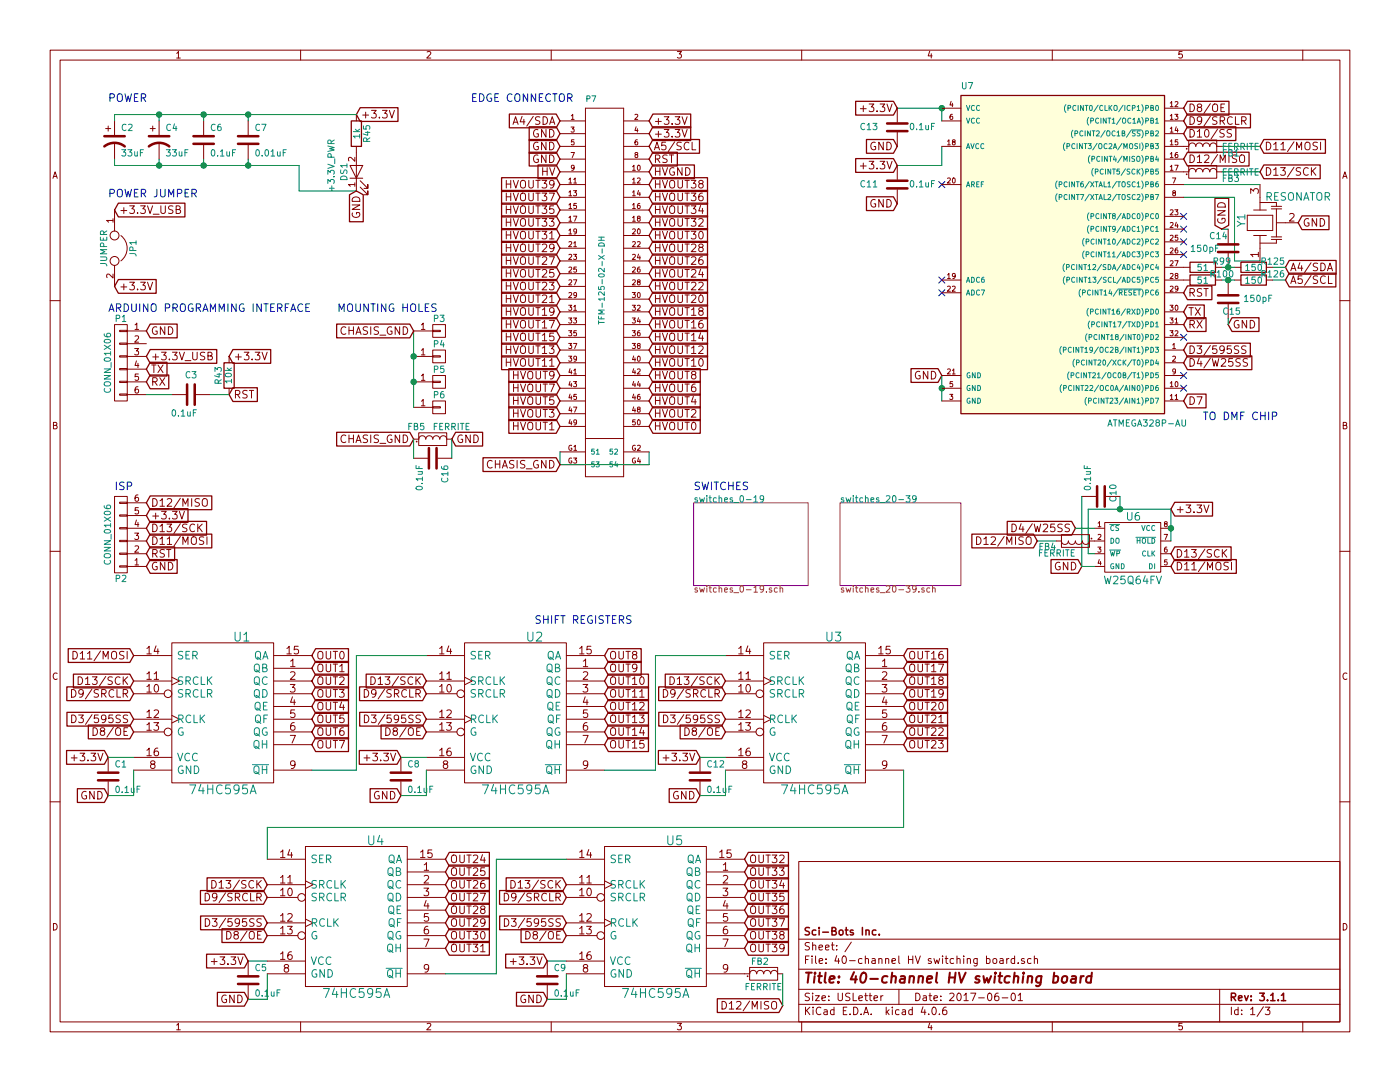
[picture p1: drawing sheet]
EESchema Schematic File Version 2
LIBS:power
LIBS:device
LIBS:transistors
LIBS:conn
LIBS:linear
LIBS:regul
LIBS:74xx
LIBS:cmos4000
LIBS:adc-dac
LIBS:memory
LIBS:xilinx
LIBS:microcontrollers
LIBS:dsp
LIBS:microchip
LIBS:analog_switches
LIBS:motorola
LIBS:texas
LIBS:intel
LIBS:audio
LIBS:interface
LIBS:digital-audio
LIBS:philips
LIBS:display
LIBS:cypress
LIBS:siliconi
LIBS:opto
LIBS:atmel
LIBS:contrib
LIBS:valves
LIBS:wheelerlab
LIBS:40-channel HV switching board-cache
EELAYER 25 0
EELAYER END
$Descr USLetter 11000 8500
encoding utf-8
Sheet 1 3
Title "40-channel HV switching board"
Date "2017-06-01"
Rev "3.1.1"
Comp "Sci-Bots Inc."
Comment1 ""
Comment2 ""
Comment3 ""
Comment4 ""
$EndDescr
Text Notes 4200 4900 0    60   ~ 0
SHIFT REGISTERS
Text Notes 9450 3300 0    60   ~ 0
TO DMF CHIP
Text Notes 850  800  0    60   ~ 0
POWER
$Comp
L LED DS1
U 1 1
P 2800 1350
F 0 "DS1" H 2800 1450 50  0000 C CNN
F 1 "+3.3V_PWR" H 2850 1550 50  0000 C CNN
F 2 "LEDs:LED_0805" H 2800 1350 60  0001 C CNN
F 3 "" H 2800 1350 60  0001 C CNN
F 4 "150080BS75000" H 2800 1350 60  0001 C CNN "Mfg_Part_No"
	1    2800 1350
	0    -1   -1   0   
$EndComp
$Comp
L R R45
U 1 1
P 2800 1050
F 0 "R45" V 2880 1050 50  0000 C CNN
F 1 "1k" V 2800 1050 50  0000 C CNN
F 2 "Resistors_SMD:R_0805" H 2800 1050 60  0001 C CNN
F 3 "" H 2800 1050 60  0001 C CNN
F 4 "RC0805FR-071KL" V 2800 1050 60  0001 C CNN "Mfg_Part_No"
	1    2800 1050
	1    0    0    -1  
$EndComp
$Comp
L C C7
U 1 1
P 1950 1100
F 0 "C7" H 2000 1200 50  0000 L CNN
F 1 "0.01uF" H 2000 1000 50  0000 L CNN
F 2 "Capacitors_SMD:C_0805" H 1950 1100 60  0001 C CNN
F 3 "" H 1950 1100 60  0001 C CNN
F 4 "CL21B103KCANNNC" H 1950 1100 60  0001 C CNN "Mfg_Part_No"
	1    1950 1100
	1    0    0    -1  
$EndComp
$Comp
L CP1 C4
U 1 1
P 1250 1100
F 0 "C4" H 1300 1200 50  0000 L CNN
F 1 "33uF" H 1300 1000 50  0000 L CNN
F 2 "WheelerLab:SM2917" H 1250 1100 60  0001 C CNN
F 3 "" H 1250 1100 60  0001 C CNN
F 4 "T491D336K020AT" H 1250 1100 60  0001 C CNN "Mfg_Part_No"
	1    1250 1100
	1    0    0    -1  
$EndComp
$Comp
L CP1 C2
U 1 1
P 900 1100
F 0 "C2" H 950 1200 50  0000 L CNN
F 1 "33uF" H 950 1000 50  0000 L CNN
F 2 "WheelerLab:SM2917" H 900 1100 60  0001 C CNN
F 3 "" H 900 1100 60  0001 C CNN
F 4 "T491D336K020AT" H 900 1100 60  0001 C CNN "Mfg_Part_No"
	1    900  1100
	1    0    0    -1  
$EndComp
$Comp
L C C6
U 1 1
P 1600 1100
F 0 "C6" H 1650 1200 50  0000 L CNN
F 1 "0.1uF" H 1650 1000 50  0000 L CNN
F 2 "Capacitors_SMD:C_0805" H 1600 1100 60  0001 C CNN
F 3 "" H 1600 1100 60  0001 C CNN
F 4 "CL21B104KBCNNNC" H 1600 1100 60  0001 C CNN "Mfg_Part_No"
	1    1600 1100
	1    0    0    -1  
$EndComp
Text GLabel 5100 1350 2    60   Input ~ 0
HVGND
Text GLabel 4400 1650 0    60   Input ~ 0
HVOUT35
Text GLabel 5100 1550 2    60   Input ~ 0
HVOUT36
Text GLabel 5100 1450 2    60   Input ~ 0
HVOUT38
Text GLabel 4400 1550 0    60   Input ~ 0
HVOUT37
Text GLabel 5100 3350 2    60   Input ~ 0
HVOUT0
Text GLabel 4400 1450 0    60   Input ~ 0
HVOUT39
Text GLabel 5100 1650 2    60   Input ~ 0
HVOUT34
Text GLabel 4400 1750 0    60   Input ~ 0
HVOUT33
Text GLabel 4400 2550 0    60   Input ~ 0
HVOUT17
Text GLabel 5100 2450 2    60   Input ~ 0
HVOUT18
Text GLabel 5100 2350 2    60   Input ~ 0
HVOUT20
Text GLabel 4400 2450 0    60   Input ~ 0
HVOUT19
Text GLabel 4400 2250 0    60   Input ~ 0
HVOUT23
Text GLabel 5100 2150 2    60   Input ~ 0
HVOUT24
Text GLabel 5100 2250 2    60   Input ~ 0
HVOUT22
Text GLabel 4400 2350 0    60   Input ~ 0
HVOUT21
Text GLabel 4400 1950 0    60   Input ~ 0
HVOUT29
Text GLabel 5100 1850 2    60   Input ~ 0
HVOUT30
Text GLabel 5100 1750 2    60   Input ~ 0
HVOUT32
Text GLabel 4400 1850 0    60   Input ~ 0
HVOUT31
Text GLabel 4400 2050 0    60   Input ~ 0
HVOUT27
Text GLabel 5100 1950 2    60   Input ~ 0
HVOUT28
Text GLabel 5100 2050 2    60   Input ~ 0
HVOUT26
Text GLabel 4400 2150 0    60   Input ~ 0
HVOUT25
Text GLabel 4400 2950 0    60   Input ~ 0
HVOUT9
Text GLabel 5100 2850 2    60   Input ~ 0
HVOUT10
Text GLabel 5100 2750 2    60   Input ~ 0
HVOUT12
Text GLabel 4400 2850 0    60   Input ~ 0
HVOUT11
Text GLabel 4400 2650 0    60   Input ~ 0
HVOUT15
Text GLabel 5100 2550 2    60   Input ~ 0
HVOUT16
Text GLabel 5100 2650 2    60   Input ~ 0
HVOUT14
Text GLabel 4400 2750 0    60   Input ~ 0
HVOUT13
Text GLabel 4400 3150 0    60   Input ~ 0
HVOUT5
Text GLabel 5100 3050 2    60   Input ~ 0
HVOUT6
Text GLabel 5100 2950 2    60   Input ~ 0
HVOUT8
Text GLabel 4400 3050 0    60   Input ~ 0
HVOUT7
Text GLabel 4400 3250 0    60   Input ~ 0
HVOUT3
Text GLabel 5100 3150 2    60   Input ~ 0
HVOUT4
Text GLabel 5100 3250 2    60   Input ~ 0
HVOUT2
Text GLabel 4400 1350 0    60   Input ~ 0
HV
Text GLabel 4400 3350 0    60   Input ~ 0
HVOUT1
Text GLabel 9300 2750 2    60   Input ~ 0
D3/595SS
Text GLabel 7400 2950 0    60   Input ~ 0
GND
Text GLabel 1800 3100 2    60   Input ~ 0
RST
Text GLabel 9300 2300 2    60   Input ~ 0
RST
Text GLabel 1800 2800 2    60   Input ~ 0
+3.3V
Text GLabel 1150 2800 2    60   Input ~ 0
+3.3V_USB
Text GLabel 1150 2600 2    60   Input ~ 0
GND
Text GLabel 1150 3000 2    60   Input ~ 0
RX
Text GLabel 9300 2550 2    60   Input ~ 0
RX
Text GLabel 9300 2450 2    60   Input ~ 0
TX
Text GLabel 1150 2900 2    60   Input ~ 0
TX
$Comp
L R R43
U 1 1
P 1800 2950
F 0 "R43" V 1880 2950 50  0000 C CNN
F 1 "10k" V 1800 2950 50  0000 C CNN
F 2 "Resistors_SMD:R_0805" H 1800 2950 60  0001 C CNN
F 3 "" H 1800 2950 60  0001 C CNN
F 4 "RC0805FR-0710KL" V 1800 2950 60  0001 C CNN "Mfg_Part_No"
	1    1800 2950
	-1   0    0    1   
$EndComp
$Comp
L C C3
U 1 1
P 1500 3100
F 0 "C3" V 1650 3050 50  0000 L CNN
F 1 "0.1uF" V 1350 3050 50  0000 L CNN
F 2 "Capacitors_SMD:C_0805" H 1500 3100 60  0001 C CNN
F 3 "" H 1500 3100 60  0001 C CNN
F 4 "CL21B104KBCNNNC" V 1500 3100 60  0001 C CNN "Mfg_Part_No"
	1    1500 3100
	0    -1   -1   0   
$EndComp
Text Notes 850  2450 0    60   ~ 0
ARDUINO PROGRAMMING INTERFACE
Text GLabel 1150 4350 2    60   Input ~ 0
RST
Text GLabel 1150 4450 2    60   Input ~ 0
GND
Text Notes 900  3850 0    60   ~ 0
ISP
Text GLabel 10100 2200 2    60   Input ~ 0
A5/SCL
NoConn ~ 7400 1450
Text GLabel 10200 1750 2    60   Input ~ 0
GND
$Comp
L C C13
U 1 1
P 7050 1000
F 0 "C13" H 7200 1000 50  0000 L CNN
F 1 "0.1uF" H 6750 1000 50  0000 L CNN
F 2 "Capacitors_SMD:C_0805" H 7050 1000 60  0001 C CNN
F 3 "" H 7050 1000 60  0001 C CNN
F 4 "CL21B104KBCNNNC" H 7050 1000 60  0001 C CNN "Mfg_Part_No"
	1    7050 1000
	-1   0    0    1   
$EndComp
Text GLabel 1150 4050 2    60   Input ~ 0
+3.3V
Text GLabel 2450 5150 2    60   Input ~ 0
OUT0
Text GLabel 2450 5250 2    60   Input ~ 0
OUT1
Text GLabel 2450 5350 2    60   Input ~ 0
OUT2
Text GLabel 2450 5450 2    60   Input ~ 0
OUT3
Text GLabel 2450 5550 2    60   Input ~ 0
OUT4
Text GLabel 2450 5650 2    60   Input ~ 0
OUT5
Text GLabel 2450 5750 2    60   Input ~ 0
OUT6
Text GLabel 2450 5850 2    60   Input ~ 0
OUT7
Text GLabel 4750 5150 2    60   Input ~ 0
OUT8
Text GLabel 4750 5250 2    60   Input ~ 0
OUT9
Text GLabel 4750 5350 2    60   Input ~ 0
OUT10
Text GLabel 4750 5450 2    60   Input ~ 0
OUT11
Text GLabel 4750 5550 2    60   Input ~ 0
OUT12
Text GLabel 4750 5650 2    60   Input ~ 0
OUT13
Text GLabel 4750 5750 2    60   Input ~ 0
OUT14
Text GLabel 4750 5850 2    60   Input ~ 0
OUT15
Text GLabel 7100 5150 2    60   Input ~ 0
OUT16
Text GLabel 7100 5250 2    60   Input ~ 0
OUT17
Text GLabel 7100 5350 2    60   Input ~ 0
OUT18
Text GLabel 7100 5450 2    60   Input ~ 0
OUT19
Text GLabel 7100 5550 2    60   Input ~ 0
OUT20
Text GLabel 7100 5650 2    60   Input ~ 0
OUT21
Text GLabel 7100 5750 2    60   Input ~ 0
OUT22
Text GLabel 7100 5850 2    60   Input ~ 0
OUT23
Text GLabel 3500 6750 2    60   Input ~ 0
OUT24
Text GLabel 3500 6850 2    60   Input ~ 0
OUT25
Text GLabel 3500 6950 2    60   Input ~ 0
OUT26
Text GLabel 3500 7050 2    60   Input ~ 0
OUT27
Text GLabel 3500 7150 2    60   Input ~ 0
OUT28
Text GLabel 3500 7250 2    60   Input ~ 0
OUT29
Text GLabel 3500 7350 2    60   Input ~ 0
OUT30
Text GLabel 3500 7450 2    60   Input ~ 0
OUT31
Text GLabel 5850 6750 2    60   Input ~ 0
OUT32
Text GLabel 5850 6850 2    60   Input ~ 0
OUT33
Text GLabel 5850 6950 2    60   Input ~ 0
OUT34
Text GLabel 5850 7050 2    60   Input ~ 0
OUT35
Text GLabel 5850 7150 2    60   Input ~ 0
OUT36
Text GLabel 5850 7250 2    60   Input ~ 0
OUT37
Text GLabel 5850 7350 2    60   Input ~ 0
OUT38
Text GLabel 5850 7450 2    60   Input ~ 0
OUT39
Text GLabel 850  6250 0    60   Input ~ 0
GND
$Comp
L C C1
U 1 1
P 850 6100
F 0 "C1" H 900 6200 50  0000 L CNN
F 1 "0.1uF" H 900 6000 50  0000 L CNN
F 2 "Capacitors_SMD:C_0805" H 850 6100 60  0001 C CNN
F 3 "" H 850 6100 60  0001 C CNN
	1    850  6100
	1    0    0    -1  
$EndComp
Text GLabel 10100 2100 2    60   Input ~ 0
A4/SDA
Text GLabel 5100 1050 2    60   Input ~ 0
+3.3V
$Comp
L 74HC595A U1
U 1 1
P 1750 5600
F 0 "U1" H 1900 6200 70  0000 C CNN
F 1 "74HC595A" H 1750 5000 70  0000 C CNN
F 2 "WheelerLab:SO16E" H 1750 5600 60  0001 C CNN
F 3 "~" H 1750 5600 60  0000 C CNN
F 4 "MM74HC595MX" H 1750 5600 60  0001 C CNN "Mfg_Part_No"
	1    1750 5600
	1    0    0    -1  
$EndComp
$Comp
L 74HC595A U2
U 1 1
P 4050 5600
F 0 "U2" H 4200 6200 70  0000 C CNN
F 1 "74HC595A" H 4050 5000 70  0000 C CNN
F 2 "WheelerLab:SO16E" H 4050 5600 60  0001 C CNN
F 3 "~" H 4050 5600 60  0000 C CNN
F 4 "MM74HC595MX" H 4050 5600 60  0001 C CNN "Mfg_Part_No"
	1    4050 5600
	1    0    0    -1  
$EndComp
Text GLabel 3150 6250 0    60   Input ~ 0
GND
$Comp
L C C8
U 1 1
P 3150 6100
F 0 "C8" H 3200 6200 50  0000 L CNN
F 1 "0.1uF" H 3200 6000 50  0000 L CNN
F 2 "Capacitors_SMD:C_0805" H 3150 6100 60  0001 C CNN
F 3 "" H 3150 6100 60  0001 C CNN
	1    3150 6100
	1    0    0    -1  
$EndComp
$Comp
L 74HC595A U3
U 1 1
P 6400 5600
F 0 "U3" H 6550 6200 70  0000 C CNN
F 1 "74HC595A" H 6400 5000 70  0000 C CNN
F 2 "WheelerLab:SO16E" H 6400 5600 60  0001 C CNN
F 3 "~" H 6400 5600 60  0000 C CNN
F 4 "MM74HC595MX" H 6400 5600 60  0001 C CNN "Mfg_Part_No"
	1    6400 5600
	1    0    0    -1  
$EndComp
$Comp
L C C12
U 1 1
P 5500 6100
F 0 "C12" H 5550 6200 50  0000 L CNN
F 1 "0.1uF" H 5550 6000 50  0000 L CNN
F 2 "Capacitors_SMD:C_0805" H 5500 6100 60  0001 C CNN
F 3 "" H 5500 6100 60  0001 C CNN
	1    5500 6100
	1    0    0    -1  
$EndComp
$Comp
L 74HC595A U4
U 1 1
P 2800 7200
F 0 "U4" H 2950 7800 70  0000 C CNN
F 1 "74HC595A" H 2800 6600 70  0000 C CNN
F 2 "WheelerLab:SO16E" H 2800 7200 60  0001 C CNN
F 3 "~" H 2800 7200 60  0000 C CNN
F 4 "MM74HC595MX" H 2800 7200 60  0001 C CNN "Mfg_Part_No"
	1    2800 7200
	1    0    0    -1  
$EndComp
$Comp
L C C5
U 1 1
P 1950 7700
F 0 "C5" H 2000 7800 50  0000 L CNN
F 1 "0.1uF" H 2000 7600 50  0000 L CNN
F 2 "Capacitors_SMD:C_0805" H 1950 7700 60  0001 C CNN
F 3 "" H 1950 7700 60  0001 C CNN
	1    1950 7700
	1    0    0    -1  
$EndComp
Text GLabel 1950 7850 0    60   Input ~ 0
GND
$Comp
L 74HC595A U5
U 1 1
P 5150 7200
F 0 "U5" H 5300 7800 70  0000 C CNN
F 1 "74HC595A" H 5150 6600 70  0000 C CNN
F 2 "WheelerLab:SO16E" H 5150 7200 60  0001 C CNN
F 3 "~" H 5150 7200 60  0000 C CNN
F 4 "MM74HC595MX" H 5150 7200 60  0001 C CNN "Mfg_Part_No"
	1    5150 7200
	1    0    0    -1  
$EndComp
$Comp
L C C9
U 1 1
P 4300 7700
F 0 "C9" H 4350 7800 50  0000 L CNN
F 1 "0.1uF" H 4350 7600 50  0000 L CNN
F 2 "Capacitors_SMD:C_0805" H 4300 7700 60  0001 C CNN
F 3 "" H 4300 7700 60  0001 C CNN
	1    4300 7700
	1    0    0    -1  
$EndComp
Text GLabel 4300 7850 0    60   Input ~ 0
GND
Text GLabel 5500 6250 0    60   Input ~ 0
GND
Text GLabel 900  1650 2    60   Input ~ 0
+3.3V_USB
Text Notes 850  1550 0    60   ~ 0
POWER JUMPER
Text GLabel 9300 3150 2    60   Input ~ 0
D7
Text GLabel 2800 1500 3    60   Input ~ 0
GND
Text GLabel 7050 1150 0    60   Input ~ 0
GND
Text GLabel 4300 7550 0    60   Input ~ 0
+3.3V
Text GLabel 1950 7550 0    60   Input ~ 0
+3.3V
Text GLabel 5500 5950 0    60   Input ~ 0
+3.3V
Text GLabel 3150 5950 0    60   Input ~ 0
+3.3V
Text GLabel 850  5950 0    60   Input ~ 0
+3.3V
$Sheet
S 5450 3950 900  650 
U 5384E75E
F0 "switches_0-19" 50
F1 "switches_0-19.sch" 50
$EndSheet
$Sheet
S 6600 3950 950  650 
U 5384E71B
F0 "switches_20-39" 50
F1 "switches_20-39.sch" 50
$EndSheet
Text Notes 5450 3850 0    60   ~ 0
SWITCHES
Text GLabel 1050 5750 0    60   Input ~ 0
D8/OE
Text GLabel 3350 5750 0    60   Input ~ 0
D8/OE
Text GLabel 5700 5750 0    60   Input ~ 0
D8/OE
Text GLabel 2100 7350 0    60   Input ~ 0
D8/OE
Text GLabel 4450 7350 0    60   Input ~ 0
D8/OE
Text GLabel 1050 5450 0    60   Input ~ 0
D9/SRCLR
Text GLabel 3350 5450 0    60   Input ~ 0
D9/SRCLR
Text GLabel 5700 5450 0    60   Input ~ 0
D9/SRCLR
Text GLabel 4450 7050 0    60   Input ~ 0
D9/SRCLR
Text GLabel 2100 7050 0    60   Input ~ 0
D9/SRCLR
Text GLabel 4400 950  0    60   Input ~ 0
A4/SDA
Text GLabel 5100 1150 2    60   Input ~ 0
A5/SCL
Text GLabel 1150 4250 2    60   Input ~ 0
D11/MOSI
Text GLabel 1150 3950 2    60   Input ~ 0
D12/MISO
Text GLabel 1150 4150 2    60   Input ~ 0
D13/SCK
$Comp
L CONN_01X06 P2
U 1 1
P 950 4200
F 0 "P2" H 950 4550 50  0000 C CNN
F 1 "CONN_01X06" V 1050 4200 50  0000 C CNN
F 2 "Pin_Headers:Pin_Header_Straight_2x03" H 950 4200 60  0001 C CNN
F 3 "" H 950 4200 60  0000 C CNN
	1    950  4200
	-1   0    0    1   
$EndComp
$Comp
L CONN_01X06 P1
U 1 1
P 950 2850
F 0 "P1" H 950 3200 50  0000 C CNN
F 1 "CONN_01X06" V 1050 2850 50  0000 C CNN
F 2 "Pin_Headers:Pin_Header_Angled_1x06" H 950 2850 60  0001 C CNN
F 3 "" H 950 2850 60  0000 C CNN
	1    950  2850
	-1   0    0    -1  
$EndComp
Text GLabel 9900 1150 2    60   Input ~ 0
D11/MOSI
Text GLabel 9300 1250 2    60   Input ~ 0
D12/MISO
Text GLabel 9300 850  2    60   Input ~ 0
D8/OE
Text GLabel 9300 950  2    60   Input ~ 0
D9/SRCLR
Text GLabel 9300 1050 2    60   Input ~ 0
D10/SS
Text GLabel 9900 1350 2    60   Input ~ 0
D13/SCK
$Comp
L RESONATOR Y1
U 1 1
P 9950 1750
F 0 "Y1" H 9970 1950 60  0000 C CNN
F 1 "RESONATOR" V 10150 1500 60  0000 C CNN
F 2 "WheelerLab:CSTCE_G15C" H 9950 1750 60  0001 C CNN
F 3 "http://www.murata.com/~/media/webrenewal/support/library/catalog/products/timingdevice/ceralock/p16e.ashx" H 9950 1750 60  0001 C CNN
F 4 "CSTCE8M00G55-R0" H 9950 1750 60  0001 C CNN "Mfg_Part_No"
	1    9950 1750
	0    -1   -1   0   
$EndComp
Connection ~ 1250 900 
Connection ~ 1250 1300
Connection ~ 1600 1300
Connection ~ 1600 900 
Wire Wire Line
	3500 7650 3900 7650
Wire Wire Line
	3900 6750 4450 6750
Wire Wire Line
	3900 7650 3900 6750
Wire Wire Line
	4750 6050 5150 6050
Wire Wire Line
	5150 6050 5150 5150
Wire Wire Line
	5150 5150 5700 5150
Wire Wire Line
	2450 6050 2800 6050
Wire Wire Line
	2800 6050 2800 5150
Wire Wire Line
	2800 5150 3350 5150
Wire Wire Line
	850  5950 1050 5950
Wire Wire Line
	850  6250 1050 6250
Wire Wire Line
	1050 6250 1050 6050
Wire Wire Line
	3150 5950 3350 5950
Wire Wire Line
	3150 6250 3350 6250
Wire Wire Line
	3350 6250 3350 6050
Wire Wire Line
	5500 5950 5700 5950
Wire Wire Line
	5500 6250 5700 6250
Wire Wire Line
	5700 6250 5700 6050
Wire Wire Line
	1950 7850 2100 7850
Wire Wire Line
	2100 7850 2100 7650
Wire Wire Line
	1950 7550 2100 7550
Wire Wire Line
	7100 6050 7100 6500
Wire Wire Line
	7100 6500 2100 6500
Wire Wire Line
	2100 6500 2100 6750
Wire Wire Line
	4300 7550 4450 7550
Wire Wire Line
	4300 7850 4450 7850
Wire Wire Line
	4450 7850 4450 7650
Wire Wire Line
	1250 1300 1250 1250
Wire Wire Line
	1250 950  1250 900 
Wire Wire Line
	1600 900  1600 950 
Wire Wire Line
	1600 1300 1600 1250
Wire Wire Line
	9900 1450 9300 1450
Wire Wire Line
	9900 2050 9700 2050
Wire Wire Line
	9700 2050 9700 1550
Wire Wire Line
	9700 1550 9300 1550
Wire Wire Line
	7400 850  7400 950 
Connection ~ 7400 850 
Wire Wire Line
	7400 2950 7400 3150
Connection ~ 7400 3050
NoConn ~ 7400 2200
NoConn ~ 7400 2300
NoConn ~ 9300 1700
NoConn ~ 9300 1800
NoConn ~ 9300 1900
NoConn ~ 9300 2000
NoConn ~ 9300 2650
NoConn ~ 9300 3050
Wire Wire Line
	7050 850  7400 850 
Text GLabel 900  2250 2    60   Input ~ 0
+3.3V
Text GLabel 7050 850  0    60   Input ~ 0
+3.3V
Text GLabel 2800 900  2    60   Input ~ 0
+3.3V
Wire Wire Line
	1150 3100 1350 3100
Wire Wire Line
	900  1300 2350 1300
Text GLabel 4400 1050 0    60   Input ~ 0
GND
Text GLabel 4400 1150 0    60   Input ~ 0
GND
Text Notes 3700 800  0    60   ~ 0
EDGE CONNECTOR
Wire Wire Line
	900  900  2800 900 
Wire Wire Line
	900  950  900  900 
Wire Wire Line
	900  1250 900  1300
Wire Wire Line
	1950 1300 1950 1250
Wire Wire Line
	1950 900  1950 950 
Connection ~ 1950 900 
Wire Wire Line
	2350 1300 2350 1500
Wire Wire Line
	2350 1500 2800 1500
Connection ~ 1950 1300
$Comp
L Jumper JP1
U 1 1
P 900 1950
F 0 "JP1" H 900 2100 50  0000 C CNN
F 1 "JUMPER" H 900 1870 50  0000 C CNN
F 2 "Resistors_SMD:R_0805" H 900 1950 50  0001 C CNN
F 3 "" H 900 1950 50  0000 C CNN
	1    900  1950
	0    1    1    0   
$EndComp
Text GLabel 5100 950  2    60   Input ~ 0
+3.3V
Text GLabel 5100 1250 2    60   Input ~ 0
RST
Text GLabel 4400 1250 0    60   Input ~ 0
GND
Wire Wire Line
	1650 3100 1800 3100
$Comp
L W25Q64FV U6
U 1 1
P 8900 4300
F 0 "U6" H 8905 4545 60  0000 C CNN
F 1 "W25Q64FV" H 8900 4045 60  0000 C CNN
F 2 "SMD_Packages:SOIC-8-N" H 8890 4295 60  0001 C CNN
F 3 "" H 8890 4295 60  0000 C CNN
F 4 "W25Q64FVSSIG TR" H 8900 4300 60  0001 C CNN "Mfg_Part_No"
	1    8900 4300
	1    0    0    -1  
$EndComp
NoConn ~ 9300 2950
$Comp
L C C10
U 1 1
P 8650 3900
F 0 "C10" H 8550 4000 50  0000 L CNN
F 1 "0.1uF" H 8400 3800 50  0000 L CNN
F 2 "Capacitors_SMD:C_0805" H 8650 3900 60  0001 C CNN
F 3 "" H 8650 3900 60  0001 C CNN
	1    8650 3900
	0    1    1    0   
$EndComp
Text GLabel 8500 4450 0    60   Input ~ 0
GND
Text GLabel 9200 4000 2    60   Input ~ 0
+3.3V
Text GLabel 9300 2850 2    60   Input ~ 0
D4/W25SS
Text GLabel 8450 4150 0    60   Input ~ 0
D4/W25SS
Text GLabel 9200 4450 2    60   Input ~ 0
D11/MOSI
Text GLabel 8150 4250 0    60   Input ~ 0
D12/MISO
Text GLabel 9200 4350 2    60   Input ~ 0
D13/SCK
Wire Wire Line
	9200 4000 9200 4250
Wire Wire Line
	8600 4350 8550 4350
Wire Wire Line
	8550 4350 8550 4000
Connection ~ 9200 4150
Wire Wire Line
	8550 4000 9200 4000
Wire Wire Line
	8800 3900 8800 4000
Connection ~ 8800 4000
Wire Wire Line
	8500 3900 8500 4450
Wire Wire Line
	8500 4450 8600 4450
Wire Wire Line
	8450 4150 8600 4150
Text GLabel 1050 5650 0    60   Input ~ 0
D3/595SS
Text GLabel 1050 5150 0    60   Input ~ 0
D11/MOSI
Text GLabel 1050 5350 0    60   Input ~ 0
D13/SCK
Text GLabel 3350 5350 0    60   Input ~ 0
D13/SCK
Text GLabel 3350 5650 0    60   Input ~ 0
D3/595SS
Text GLabel 5700 5650 0    60   Input ~ 0
D3/595SS
Text GLabel 5700 5350 0    60   Input ~ 0
D13/SCK
Text GLabel 2100 7250 0    60   Input ~ 0
D3/595SS
Text GLabel 2100 6950 0    60   Input ~ 0
D13/SCK
Text GLabel 4450 7250 0    60   Input ~ 0
D3/595SS
Text GLabel 4450 6950 0    60   Input ~ 0
D13/SCK
$Comp
L TFM-125-02-X-DH P7
U 1 1
P 4400 950
F 0 "P7" H 4600 1100 45  0000 L BNN
F 1 "TFM-125-02-X-DH" V 4750 -650 45  0000 L BNN
F 2 "WheelerLab:TFM-125-02-X-DH" H 4430 1100 20  0001 C CNN
F 3 "" H 4400 950 60  0000 C CNN
F 4 "TFM-125-02-L-DH" H 4400 950 60  0001 C CNN "Mfg_Part_No"
	1    4400 950 
	1    0    0    -1  
$EndComp
$Comp
L CONN_01X01 P3
U 1 1
P 3450 2600
F 0 "P3" H 3450 2700 50  0000 C CNN
F 1 "CONN_01X01" H 3750 2600 50  0001 C CNN
F 2 "Connect:1pin" H 3450 2600 50  0001 C CNN
F 3 "" H 3450 2600 50  0000 C CNN
	1    3450 2600
	1    0    0    -1  
$EndComp
$Comp
L CONN_01X01 P4
U 1 1
P 3450 2800
F 0 "P4" H 3450 2900 50  0000 C CNN
F 1 "CONN_01X01" H 3750 2800 50  0001 C CNN
F 2 "Connect:1pin" H 3450 2800 50  0001 C CNN
F 3 "" H 3450 2800 50  0000 C CNN
	1    3450 2800
	1    0    0    -1  
$EndComp
$Comp
L CONN_01X01 P5
U 1 1
P 3450 3000
F 0 "P5" H 3450 3100 50  0000 C CNN
F 1 "CONN_01X01" H 3750 3000 50  0001 C CNN
F 2 "Connect:1pin" H 3450 3000 50  0001 C CNN
F 3 "" H 3450 3000 50  0000 C CNN
	1    3450 3000
	1    0    0    -1  
$EndComp
$Comp
L CONN_01X01 P6
U 1 1
P 3450 3200
F 0 "P6" H 3450 3300 50  0000 C CNN
F 1 "CONN_01X01" H 3750 3200 50  0001 C CNN
F 2 "Connect:1pin" H 3450 3200 50  0001 C CNN
F 3 "" H 3450 3200 50  0000 C CNN
	1    3450 3200
	1    0    0    -1  
$EndComp
Wire Wire Line
	3250 2600 3250 3200
Connection ~ 3250 2800
Connection ~ 3250 3000
Text GLabel 3250 2600 0    60   Input ~ 0
CHASIS_GND
Text Notes 2650 2450 0    60   ~ 0
MOUNTING HOLES
$Comp
L C C11
U 1 1
P 7050 1450
F 0 "C11" H 7200 1450 50  0000 L CNN
F 1 "0.1uF" H 6750 1450 50  0000 L CNN
F 2 "Capacitors_SMD:C_0805" H 7050 1450 60  0001 C CNN
F 3 "" H 7050 1450 60  0001 C CNN
F 4 "CL21B104KBCNNNC" H 7050 1450 60  0001 C CNN "Mfg_Part_No"
	1    7050 1450
	-1   0    0    1   
$EndComp
Text GLabel 7050 1600 0    60   Input ~ 0
GND
Wire Wire Line
	7050 1300 7400 1300
Text GLabel 7050 1300 0    60   Input ~ 0
+3.3V
Wire Wire Line
	7400 1300 7400 1150
Text GLabel 6150 7900 0    60   Input ~ 0
D12/MISO
Wire Wire Line
	4400 3550 4400 3650
Wire Wire Line
	4400 3650 5100 3650
Wire Wire Line
	5100 3650 5100 3550
$Comp
L FERRITE FB1
U 1 1
P 9450 1150
F 0 "FB1" H 9600 1100 50  0000 L CNN
F 1 "FERRITE" H 9600 1150 50  0000 L CNN
F 2 "Resistors_SMD:R_0805" H 9450 1050 60  0001 C CNN
F 3 "" H 9450 1050 60  0000 C CNN
F 4 "742792040" H 9450 1150 60  0001 C CNN "Mfg_Part_No"
	1    9450 1150
	1    0    0    -1  
$EndComp
$Comp
L FERRITE FB2
U 1 1
P 6000 7650
F 0 "FB2" H 5900 7750 50  0000 L CNN
F 1 "FERRITE" H 5850 7550 50  0000 L CNN
F 2 "Resistors_SMD:R_0805" H 6000 7550 60  0001 C CNN
F 3 "" H 6000 7550 60  0000 C CNN
F 4 "742792040" H 6000 7650 60  0001 C CNN "Mfg_Part_No"
	1    6000 7650
	1    0    0    -1  
$EndComp
$Comp
L FERRITE FB3
U 1 1
P 9450 1350
F 0 "FB3" H 9600 1300 50  0000 L CNN
F 1 "FERRITE" H 9600 1350 50  0000 L CNN
F 2 "Resistors_SMD:R_0805" H 9450 1250 60  0001 C CNN
F 3 "" H 9450 1250 60  0000 C CNN
F 4 "742792040" H 9450 1350 60  0001 C CNN "Mfg_Part_No"
	1    9450 1350
	1    0    0    -1  
$EndComp
Wire Wire Line
	9600 1150 9900 1150
Wire Wire Line
	9600 1350 9900 1350
$Comp
L C C15
U 1 1
P 9650 2350
F 0 "C15" H 9550 2450 50  0000 L CNN
F 1 "150pF" H 9300 2350 50  0000 L CNN
F 2 "Capacitors_SMD:C_0805" H 9650 2350 60  0001 C CNN
F 3 "" H 9650 2350 60  0001 C CNN
F 4 "CL21C151JBANNNC" H 9650 2350 60  0001 C CNN "Mfg_Part_No"
	1    9650 2350
	-1   0    0    1   
$EndComp
$Comp
L C C14
U 1 1
P 9650 1950
F 0 "C14" H 9500 2050 50  0000 L CNN
F 1 "150pF" H 9350 1950 50  0000 L CNN
F 2 "Capacitors_SMD:C_0805" H 9650 1950 60  0001 C CNN
F 3 "" H 9650 1950 60  0001 C CNN
F 4 "CL21C151JBANNNC" H 9650 1950 60  0001 C CNN "Mfg_Part_No"
	1    9650 1950
	1    0    0    -1  
$EndComp
$Comp
L R R99
U 1 1
P 9450 2100
F 0 "R99" V 9400 2250 50  0000 C CNN
F 1 "51" V 9450 2100 50  0000 C CNN
F 2 "Resistors_SMD:R_0805" H 9450 2100 60  0001 C CNN
F 3 "" H 9450 2100 60  0001 C CNN
F 4 "RC0805FR-0751RL" H 9450 2100 60  0001 C CNN "Mfg_Part_No"
	1    9450 2100
	0    1    1    0   
$EndComp
$Comp
L R R100
U 1 1
P 9450 2200
F 0 "R100" V 9400 2350 50  0000 C CNN
F 1 "51" V 9450 2200 50  0000 C CNN
F 2 "Resistors_SMD:R_0805" H 9450 2200 60  0001 C CNN
F 3 "" H 9450 2200 60  0001 C CNN
F 4 "RC0805FR-0751RL" H 9450 2200 60  0001 C CNN "Mfg_Part_No"
	1    9450 2200
	0    1    1    0   
$EndComp
$Comp
L R R125
U 1 1
P 9850 2100
F 0 "R125" V 9800 2250 50  0000 C CNN
F 1 "150" V 9850 2100 50  0000 C CNN
F 2 "Resistors_SMD:R_0805" H 9850 2100 60  0001 C CNN
F 3 "" H 9850 2100 60  0001 C CNN
F 4 "RC0805FR-07150RL" H 9850 2100 60  0001 C CNN "Mfg_Part_No"
	1    9850 2100
	0    1    1    0   
$EndComp
$Comp
L R R126
U 1 1
P 9850 2200
F 0 "R126" V 9800 2350 50  0000 C CNN
F 1 "150" V 9850 2200 50  0000 C CNN
F 2 "Resistors_SMD:R_0805" H 9850 2200 60  0001 C CNN
F 3 "" H 9850 2200 60  0001 C CNN
F 4 "RC0805FR-07150RL" H 9850 2200 60  0001 C CNN "Mfg_Part_No"
	1    9850 2200
	0    1    1    0   
$EndComp
Wire Wire Line
	9600 2100 9700 2100
Wire Wire Line
	9600 2200 9700 2200
Text GLabel 9600 1800 1    60   Input ~ 0
GND
Wire Wire Line
	9600 1800 9650 1800
Text GLabel 9650 2550 2    60   Input ~ 0
GND
Wire Wire Line
	9650 2550 9650 2500
Connection ~ 9650 2100
Connection ~ 9650 2200
Wire Wire Line
	10000 2100 10100 2100
Wire Wire Line
	10000 2200 10100 2200
Wire Wire Line
	6150 7650 6150 7900
$Comp
L FERRITE FB4
U 1 1
P 8450 4250
F 0 "FB4" H 8600 4300 50  0000 L CNN
F 1 "FERRITE" H 8450 4350 50  0000 L CNN
F 2 "Resistors_SMD:R_0805" H 8450 4150 60  0001 C CNN
F 3 "" H 8450 4150 60  0000 C CNN
F 4 "742792040" H 8450 4250 60  0001 C CNN "Mfg_Part_No"
	1    8450 4250
	-1   0    0    1   
$EndComp
Wire Wire Line
	8150 4250 8300 4250
Text GLabel 3250 3450 0    60   Input ~ 0
CHASIS_GND
Text GLabel 3550 3450 2    60   Input ~ 0
GND
$Comp
L FERRITE FB5
U 1 1
P 3400 3450
F 0 "FB5" H 3200 3550 50  0000 L CNN
F 1 "FERRITE" H 3400 3550 50  0000 L CNN
F 2 "Resistors_SMD:R_0805" H 3400 3350 60  0001 C CNN
F 3 "" H 3400 3350 60  0000 C CNN
F 4 "742792040" H 3400 3450 60  0001 C CNN "Mfg_Part_No"
	1    3400 3450
	1    0    0    -1  
$EndComp
Text GLabel 4400 3650 0    60   Input ~ 0
CHASIS_GND
$Comp
L C C16
U 1 1
P 3400 3600
F 0 "C16" H 3450 3700 50  0000 L CNN
F 1 "0.1uF" H 3450 3500 50  0000 L CNN
F 2 "Capacitors_SMD:C_0805" H 3400 3600 60  0001 C CNN
F 3 "" H 3400 3600 60  0001 C CNN
F 4 "CL21B104KBCNNNC" H 3400 3600 60  0001 C CNN "Mfg_Part_No"
	1    3400 3600
	0    1    1    0   
$EndComp
Wire Wire Line
	3250 3600 3250 3450
Wire Wire Line
	3550 3600 3550 3450
$Comp
L ATMEGA328P-AU U7
U 1 1
P 8300 1950
F 0 "U7" H 7550 3200 50  0000 L BNN
F 1 "ATMEGA328P-AU" H 8700 550 50  0000 L BNN
F 2 "Housings_QFP:TQFP-32_7x7mm_Pitch0.8mm" H 8300 1950 50  0001 C CIN
F 3 "" H 8300 1950 50  0001 C CNN
F 4 "ATMEGA328P-AU" H 8300 1950 60  0001 C CNN "Mfg_Part_No"
	1    8300 1950
	1    0    0    -1  
$EndComp
$EndSCHEMATC
